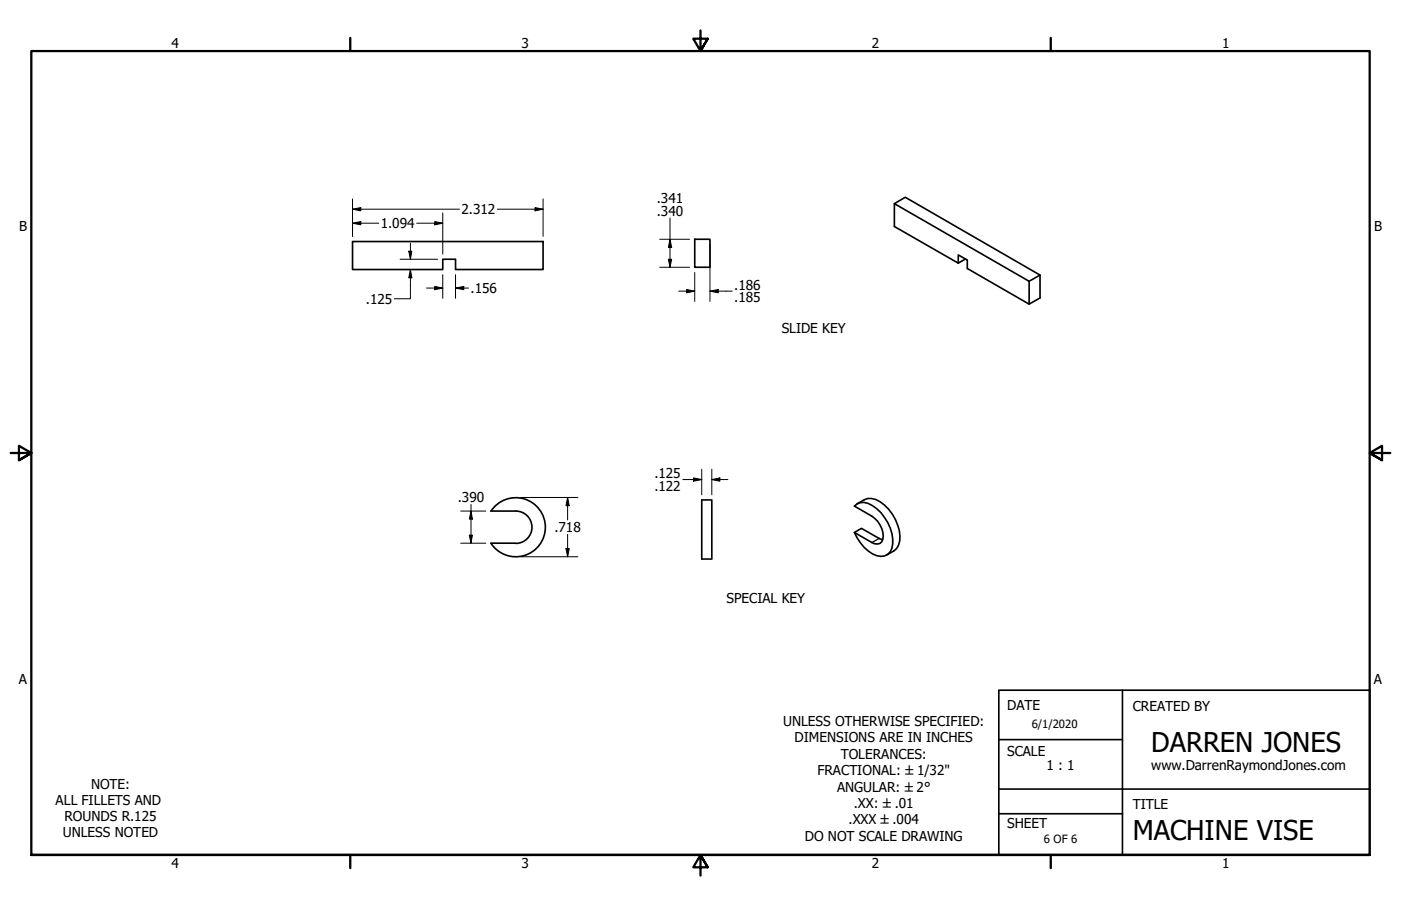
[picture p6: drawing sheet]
<svg xmlns="http://www.w3.org/2000/svg" width="432mm" height="279mm" viewBox="0 0 432 279" stroke-linecap="round" stroke-linejoin="round" font-family="sans-serif">
<!-- layer: Visible (ANSI) -->
<path d="M108.6 74.5h58.8v8.6h-27v-3.2h-3.9v3.2h-27.9zM214.1 73.8h4.7v8.6h-4.7zM275.7 62.8l41.5 23.9v7.1M297.6 79.9l-2.3 1.3v-2.6l2.8 1.6v2.6l19.1 11 3.3-1.9v-7.1l-41.5-24-3.3 2v7l19.6 11.4M320.5 84.8l-3.3 1.9M151.3 157.6h7.7a5 5 0 0 1 5 5 5 5 0 0 1-5 5M151.3 157.6a9.1 9.1 0 0 1 13.6-1.9 9.1 9.1 0 0 1 0 13.8 9.1 9.1 0 0 1-13.6-2h7.6M216.3 154.2h3.1v18.2h-3.1zM264.2 155.4a5.8 5.8 0 0 1 8.4 .4 13.8 13.8 0 0 1 4.7 11 5.1 5.1 0 0 1-4 4.3M263.3 164.2a12.6 12.6 0 0 0 7 7.2 3.6 3.6 0 0 0 4.8-3.7 13.6 13.6 0 0 0-7.5-12.4 3.7 3.7 0 0 0-4.3 .8l5.4 3.1a6.8 6.8 0 0 1 3.1 7.9 2.25 2.25 0 0 1-3.1 .2l-5.4-3.1 2.2-1.3 6.5 3.6" fill="none" stroke="#000" stroke-width=".51"/>
<!-- layer: Visible Narrow (ANSI) -->
<path d="M271 166.1l-2.3 1.2" fill="none" stroke="#000" stroke-width=".38"/>
<!-- layer: Border (ANSI) -->
<path d="M107.9 11.7v4M215.9 9.4v6.3l-2.2-3.8h4.4l-2.2 3.8 2.2-3.8M323.8 11.7v4M3.3 139.7h6.4l-3.9-2.2v4.4l3.9-2.2-3.9 2.2M428.5 139.7h-6.4l3.9-2.2v4.4l-3.9-2.2 3.9 2.2M9.7 263.7v-248h412.4v248h-412.4h412.4M107.9 263.7v4M218.1 267.5l-2.2-3.8 2.2 3.8h-4.4l2.2-3.8v6.3M323.8 263.7v4" fill="none" stroke="#000" stroke-width=".7"/>
<!-- layer: Title (ANSI) -->
<path d="M307.8 212.9h114.3v50.8h-114.3zM345.9 212.9v50.8M307.8 228.1h38.1M307.8 251h38.1M307.8 243.3h114.3" fill="none" stroke="#000" stroke-width=".51"/>
<!-- layer: Dimension (ANSI) -->
<g fill="none" stroke="#000" stroke-width=".31">
<path d="M108.6 68.8l2.6-.5v1zM108.6 64.5l2.6-.5v1zM108.6 68.8h8.1M108.6 61.3v11.6M108.6 64.5h33M123.3 79.9h11.6M126 77.5h.9l-.4 2.4zM126.5 75v4.9M128.4 68.8h8.1M134 68.3l2.5 .5-2.5 .5zM136.5 65.7v12.7M153.3 64.5h14.1"/>
<path d="M164.9 64l2.5 .5-2.5 .5zM167.4 61.3v11.6M203.3 73.8h9.2M206 79.9h1l-.5 2.5zM206.5 73.8l.5 2.5h-1zM206.5 67.2v15.2M218.8 75.4v17.6M126.5 83.1l.4 2.6h-.9zM126.5 83.1v9h-5M131.4 88.8h5.1M134 88.3l2.5 .5-2.5 .5zM136.5 84.7v7.3"/>
<path d="M140.4 88.8l2.5-.5v1zM140.4 88.8h4M140.4 84.7v7.3M203.3 82.4h9.2M209.2 89.8h4.9M211.6 89.3l2.5 .5-2.5 .5zM214.1 84v9M218.8 89.8l2.6-.5v1zM218.8 89.8h6.9M142 157.6h7.7M145.2 157.6l.4 2.5h-.9zM145.2 155.6v11.9"/>
<path d="M160.5 153.4h17.6M174.9 153.4l.6 2.6h-1.1zM174.9 153.4v6.9M210.4 147.9h5.9M213.7 147.4l2.6 .5-2.6 .5zM216.3 144.7v7.9M219.4 147.9l2.5-.5v1zM219.4 147.9h4.9M219.4 144.7v7.9M142 167.5h7.7M144.7 165h.9l-.4 2.5zM160.5 171.7h17.6"/>
<path d="M174.4 169.2h1.1l-.6 2.5zM174.9 164.8v6.9"/>
</g>
<g fill="#000">
<path d="M108.6 68.8l2.6-.5v1z" fill-rule="evenodd"/>
<path d="M108.6 64.5l2.6-.5v1z" fill-rule="evenodd"/>
<path d="M126 77.5h.9l-.4 2.4z" fill-rule="evenodd"/>
<path d="M134 68.3l2.5 .5-2.5 .5z" fill-rule="evenodd"/>
<path d="M164.9 64l2.5 .5-2.5 .5z" fill-rule="evenodd"/>
<path d="M206 79.9h1l-.5 2.5z" fill-rule="evenodd"/>
<path d="M206.5 73.8l.5 2.5h-1z" fill-rule="evenodd"/>
<path d="M126.5 83.1l.4 2.6h-.9z" fill-rule="evenodd"/>
<path d="M134 88.3l2.5 .5-2.5 .5z" fill-rule="evenodd"/>
<path d="M140.4 88.8l2.5-.5v1z" fill-rule="evenodd"/>
<path d="M211.6 89.3l2.5 .5-2.5 .5z" fill-rule="evenodd"/>
<path d="M218.8 89.8l2.6-.5v1z" fill-rule="evenodd"/>
<path d="M174.9 153.4l.6 2.6h-1.1z" fill-rule="evenodd"/>
<path d="M213.7 147.4l2.6 .5-2.6 .5z" fill-rule="evenodd"/>
<path d="M219.4 147.9l2.5-.5v1z" fill-rule="evenodd"/>
<path d="M144.7 165h.9l-.4 2.5z" fill-rule="evenodd"/>
<path d="M145.2 157.6l.4 2.5h-.9z" fill-rule="evenodd"/>
<path d="M174.4 169.2h1.1l-.6 2.5z" fill-rule="evenodd"/>
</g>
<g font-size="8.4">
<text x="354.8" y="231.8">DARREN JONES</text>
<text x="349.1" y="259.1">MACHINE VISE</text>
</g>
<g font-size="4.2">
<text x="52.8" y="14.7">4</text>
<text x="160.8" y="14.7">3</text>
<text x="268.7" y="14.7">2</text>
<text x="376.7" y="14.7">1</text>
<text x="202.4" y="62.6">.341</text>
<text x="5.9" y="71.4">B</text>
<text x="117.3" y="70.4">1.094</text>
<text x="142.2" y="66">2.312</text>
<text x="202.4" y="66.5">.340</text>
<text x="423.5" y="71.4">B</text>
<text x="226.3" y="89.3">.186</text>
<text x="112.8" y="93.7">.125</text>
<text x="145" y="90.4">.156</text>
<text x="226.3" y="93.3">.185</text>
<text x="240.9" y="102.7">SLIDE KEY</text>
<text x="201.7" y="147.5">.125</text>
<text x="141.1" y="154.9">.390</text>
<text x="201.7" y="151.4">.122</text>
<text x="170.9" y="164.1">.718</text>
<text x="223.9" y="185.9">SPECIAL KEY</text>
<text x="5.8" y="211.1">A</text>
<text x="423.4" y="211.1">A</text>
<text x="310.4" y="219.1">DATE</text>
<text x="349.1" y="219.1">CREATED BY</text>
<text x="241.4" y="223.8">UNLESS OTHERWISE SPECIFIED:</text>
<text x="244.9" y="228.9">DIMENSIONS ARE IN INCHES</text>
<text x="259.1" y="233.9">TOLERANCES:</text>
<text x="310.4" y="233.1">SCALE</text>
<text x="252" y="239">FRACTIONAL: ±1/32&quot;</text>
<text x="322.6" y="237.5">1 : 1</text>
<text x="354.8" y="237.4">www.DarrenRaymondJones.com</text>
<text x="28.1" y="243.2">NOTE:</text>
<text x="258" y="244.1">ANGULAR: ±2°</text>
<text x="17.1" y="248.2">ALL FILLETS AND</text>
<text x="263.1" y="249.2">.XX: ±.01</text>
<text x="349.1" y="249.6">TITLE</text>
<text x="19.9" y="253.2">ROUNDS R.125</text>
<text x="261.6" y="254.3">.XXX ±.004</text>
<text x="310.4" y="255.3">SHEET</text>
<text x="19.4" y="258.3">UNLESS NOTED</text>
<text x="248" y="259.3">DO NOT SCALE DRAWING</text>
<text x="52.8" y="267.7">4</text>
<text x="160.8" y="267.7">3</text>
<text x="268.7" y="267.7">2</text>
<text x="376.7" y="267.7">1</text>
</g>
<g font-size="3.5">
<text x="318" y="224.4">6/1/2020</text>
<text x="321.8" y="259.8">6 OF 6</text>
</g>
</svg>
